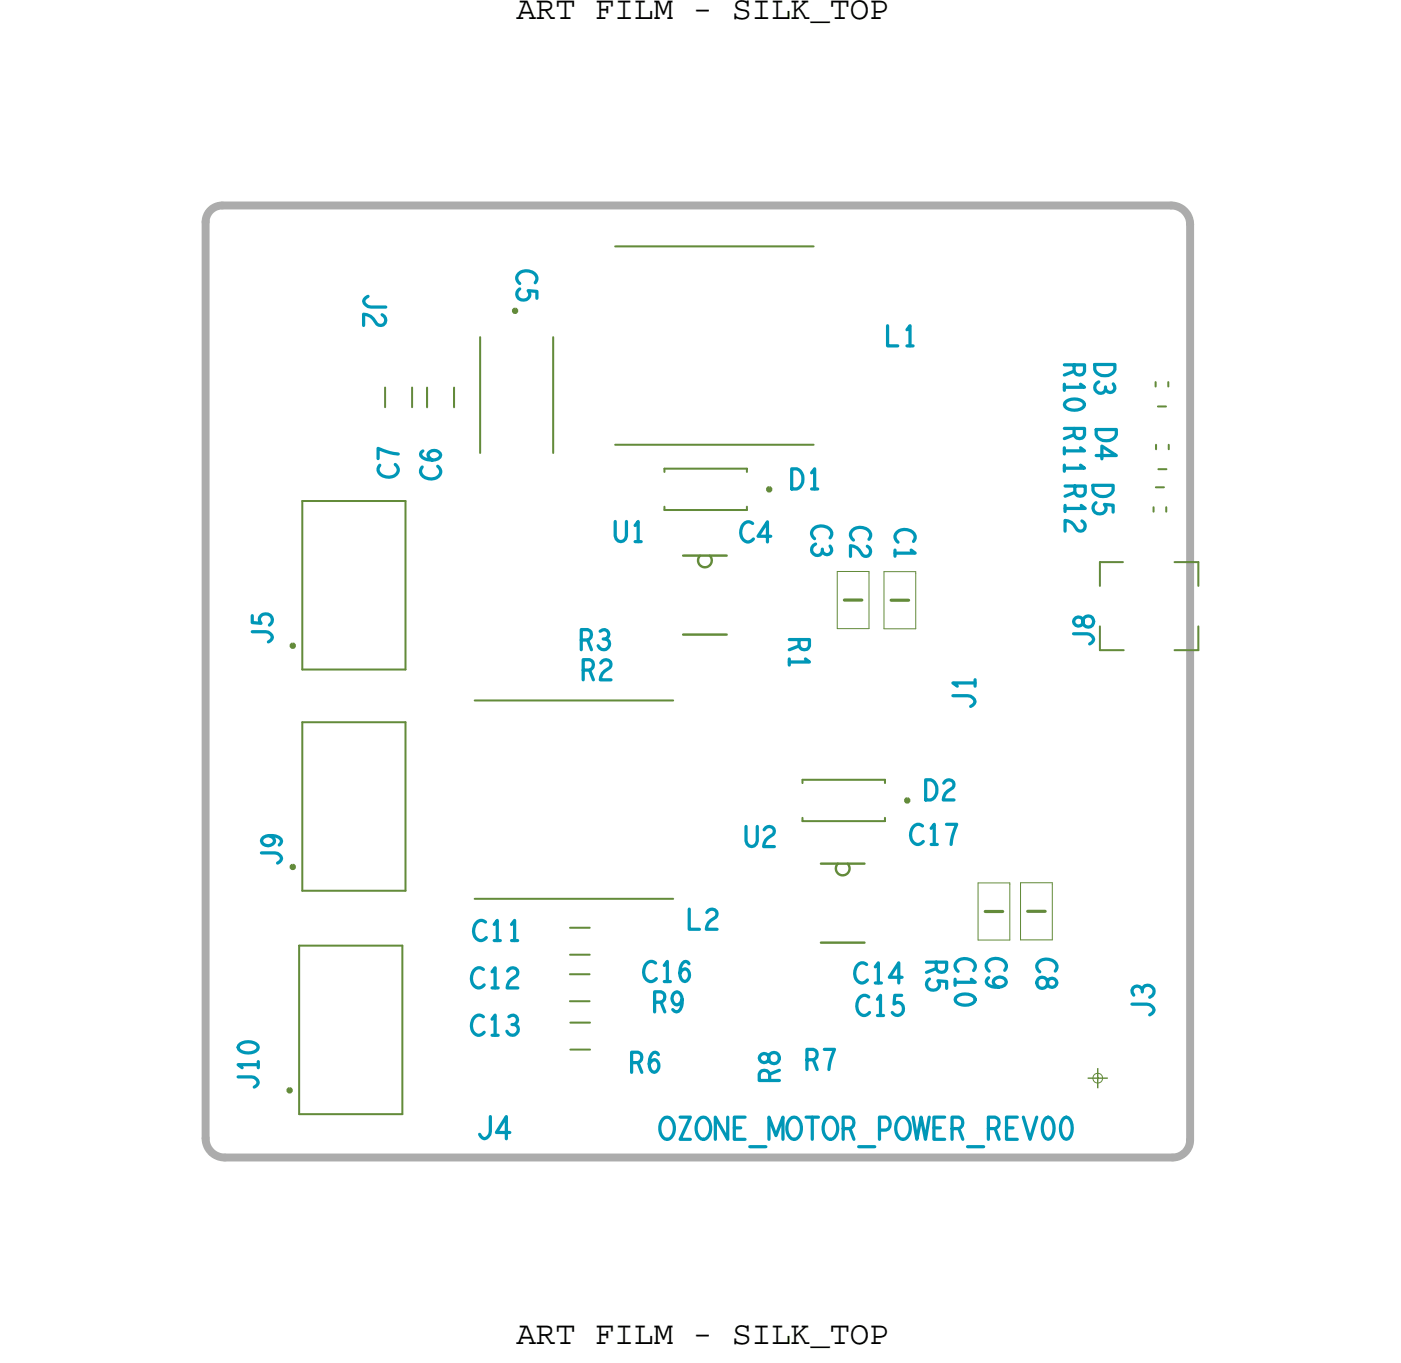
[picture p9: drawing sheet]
<svg xmlns="http://www.w3.org/2000/svg" width="88mm" height="86mm" viewBox="0 0 88 86" stroke-linecap="round" stroke-linejoin="round" font-family="sans-serif">
<!-- layer: Board Outline -->
<path d="M12.9 14v57.7zM14 12.9h59.8zM14 13a1.05 1.05 0 0 0-1.1 1M73.8 13a1.19 1.19 0 0 1 1.2 1.1M75 14.1v57.7zM12.9 71.7a1.2 1.2 0 0 0 1.3 1.2M14.2 72.9h59.7zM75 71.8a1.1 1.1 0 0 1-1.1 1.1" fill="none" stroke="#acacac" stroke-width=".5"/>
<path d="M13.3 13.2l.3-.2h.4h60a1 1 0 0 1 1 1v58a1 1 0 0 1-1 1h-60a1 1 0 0 1-1-1v-58v-.4z" fill="none" stroke="#acacac" stroke-width=".06"/>
<!-- layer: Components -->
<path d="M43 40h2.8zM43 35h2.8zM44.1 35l-.1 .2v.3l.2 .2 .2 .1 .2-.1 .2-.2v-.3l-.1-.2M51.7 59.4h2.7zM51.7 54.4h2.7zM52.8 54.4l-.1 .3v.2l.1 .2 .3 .1 .2-.1 .2-.2v-.2l-.1-.3" fill="none" stroke="#638b3a" stroke-width=".15"/>
<g fill="none" stroke="#638b3a" stroke-width=".13">
<path d="M38.7 15.5h12.5zM19 31.6h6.5zM19 31.6v10.6zM24.3 24.4v1.3zM25.5 31.6v10.6zM26 24.4v1.3zM26.9 24.4v1.3zM28.6 24.4v1.3zM30.2 21.2v7.3zM34.8 21.2v7.3zM38.7 28h12.5zM41.8 32.1h5.2z"/>
<path d="M41.8 31.9v.2zM41.8 29.5h5.2zM41.8 29.5v.2zM47 31.9v.2zM47 29.5v.2zM69.3 35.4h1.4zM69.3 35.4v1.5zM72.7 32v.2zM72.8 24.1v.3zM72.8 30.7h.5zM72.8 28v.3zM72.9 25.6h.5z"/>
<path d="M73 29.6h.5zM73.5 32v.2zM73.6 24.1v.3zM73.6 28v.3zM74 35.4h1.5zM75.5 35.4v1.5zM75.5 39.5v1.5zM18.8 59.6h6.5zM18.8 59.6v10.6zM19 45.5h6.5zM19 45.5v10.6zM19 56.1h6.5z"/>
<path d="M19 42.2h6.5zM25.3 59.6v10.6zM25.5 45.5v10.6zM29.9 56.6h12.5zM29.9 44.1h12.5zM35.9 58.5h1.2zM50.5 51.7h5.2zM50.5 51.5v.2zM50.5 49.1h5.2zM50.5 49.1v.3zM55.7 51.5v.2zM55.7 49.1v.3z"/>
<path d="M69.3 41h1.5zM74 41h1.5zM18.8 70.2h6.5zM35.9 61.4h1.2zM35.9 63.1h1.2zM35.9 60.2h1.2zM35.9 64.4h1.3zM35.9 66.1h1.3z"/>
</g>
<path d="M32.4 19.5l.1 .1-.1 .1zM48.4 30.8v-.1l.1 .2h-.1zM53.2 37.8h1.1zM56.1 37.8h1.1zM18.4 54.6v-.1l.1 .2h-.1zM18.4 40.6l.1 .1-.1 .1zM57.1 50.4v-.1l.1 .2h-.1zM62.1 57.4h1.1zM64.7 57.4h1.1zM18.2 68.7v-.1l.1 .2h-.1z" fill="none" stroke="#638b3a" stroke-width=".2"/>
<g fill="none" stroke="#638b3a" stroke-width=".06">
<path d="M52.7 36h2zM52.7 36v3.6zM52.7 39.6h2zM54.7 36v.1zM54.7 36.1v3.5zM55.7 36h2zM55.7 36v3.6zM55.7 39.6h2zM57.7 36v.1zM57.7 36.1v3.5zM61.6 55.6h2zM61.6 55.6v3.6z"/>
<path d="M61.6 59.2h2zM63.6 55.6v.1zM63.6 55.7v3.5zM64.3 55.6h2zM64.3 55.6v3.6zM64.3 59.2h2zM66.3 55.6v.1zM66.3 55.7v3.5z"/>
</g>
<!-- layer: Drawing Origin -->
<path d="M68.9 67.7l.2-.1 .3 .1v.2v.3l-.3 .1-.2-.1-.1-.3z" fill="none" stroke="#638b3a" stroke-width=".06"/>
<path d="M68.5 67.9h1.3M69.1 67.3v1.3" fill="none" stroke="#638b3a" stroke-width=".09"/>
<g font-size="2.4" fill="#0097b7">
<text x="22.9" y="18.5" transform="rotate(90 22.9 18.5)">J2</text>
<text x="61.4" y="44.7" transform="rotate(-90 61.4 44.7)">J1</text>
<text x="72.7" y="64.1" transform="rotate(-90 72.7 64.1)">J3</text>
<text x="30" y="71.8">J4</text>
<text x="41.5" y="71.8">OZONE_MOTOR_POWER_REV00</text>
</g>
<g font-size="2.2" fill="#0097b7">
<text x="32.5" y="17" transform="rotate(90 32.5 17)">C5</text>
<text x="55.7" y="21.8">L1</text>
<text x="67" y="22.8" transform="rotate(90 67 22.8)">R10 R11 R12</text>
<text x="69" y="22.8" transform="rotate(90 69 22.8)">D3</text>
<text x="69" y="26.9" transform="rotate(90 69 26.9)">D4 D5</text>
<text x="25.1" y="30.2" transform="rotate(-90 25.1 30.2)">C7</text>
<text x="27.8" y="30.3" transform="rotate(-90 27.8 30.3)">C6</text>
<text x="38.6" y="34.1">U1</text>
<text x="46.6" y="34.2">C4</text>
<text x="49.7" y="30.8">D1</text>
<text x="51.1" y="33.1" transform="rotate(90 51.1 33.1)">C3</text>
<text x="53.6" y="33.2" transform="rotate(90 53.6 33.2)">C2</text>
<text x="56.4" y="33.3" transform="rotate(90 56.4 33.3)">C1</text>
<text x="17.2" y="40.6" transform="rotate(-90 17.2 40.6)">J5</text>
<text x="36.4" y="40.9">R3</text>
<text x="49.7" y="40.1" transform="rotate(90 49.7 40.1)">R1</text>
<text x="68.9" y="40.7" transform="rotate(-90 68.9 40.7)">J8</text>
<text x="36.6" y="42.8">R2</text>
<text x="46.9" y="53.4">U2</text>
<text x="57.3" y="53.2">C17</text>
<text x="58.2" y="50.4">D2</text>
<text x="17.7" y="54.6" transform="rotate(-90 17.7 54.6)">J9</text>
<text x="29.7" y="59.3">C11</text>
<text x="43.2" y="58.6">L2</text>
<text x="29.6" y="62.3">C12</text>
<text x="29.6" y="65.2">C13</text>
<text x="40.5" y="61.9">C16</text>
<text x="41.1" y="63.8">R9</text>
<text x="53.7" y="61.9">C14</text>
<text x="53.9" y="64">C15</text>
<text x="58.4" y="60.5" transform="rotate(90 58.4 60.5)">R5</text>
<text x="60.2" y="60.3" transform="rotate(90 60.2 60.3)">C10</text>
<text x="62.1" y="60.3" transform="rotate(90 62.1 60.3)">C9</text>
<text x="65.3" y="60.4" transform="rotate(90 65.3 60.4)">C8</text>
<text x="16.3" y="68.7" transform="rotate(-90 16.3 68.7)">J10</text>
<text x="39.6" y="67.6">R6</text>
<text x="49.1" y="68.3" transform="rotate(-90 49.1 68.3)">R8</text>
<text x="50.7" y="67.4">R7</text>
</g>
<g font-size="2.1">
<text x="32.5" y="1.2">ART FILM - SILK_TOP</text>
<text x="32.5" y="84.7">ART FILM - SILK_TOP</text>
</g>
</svg>
